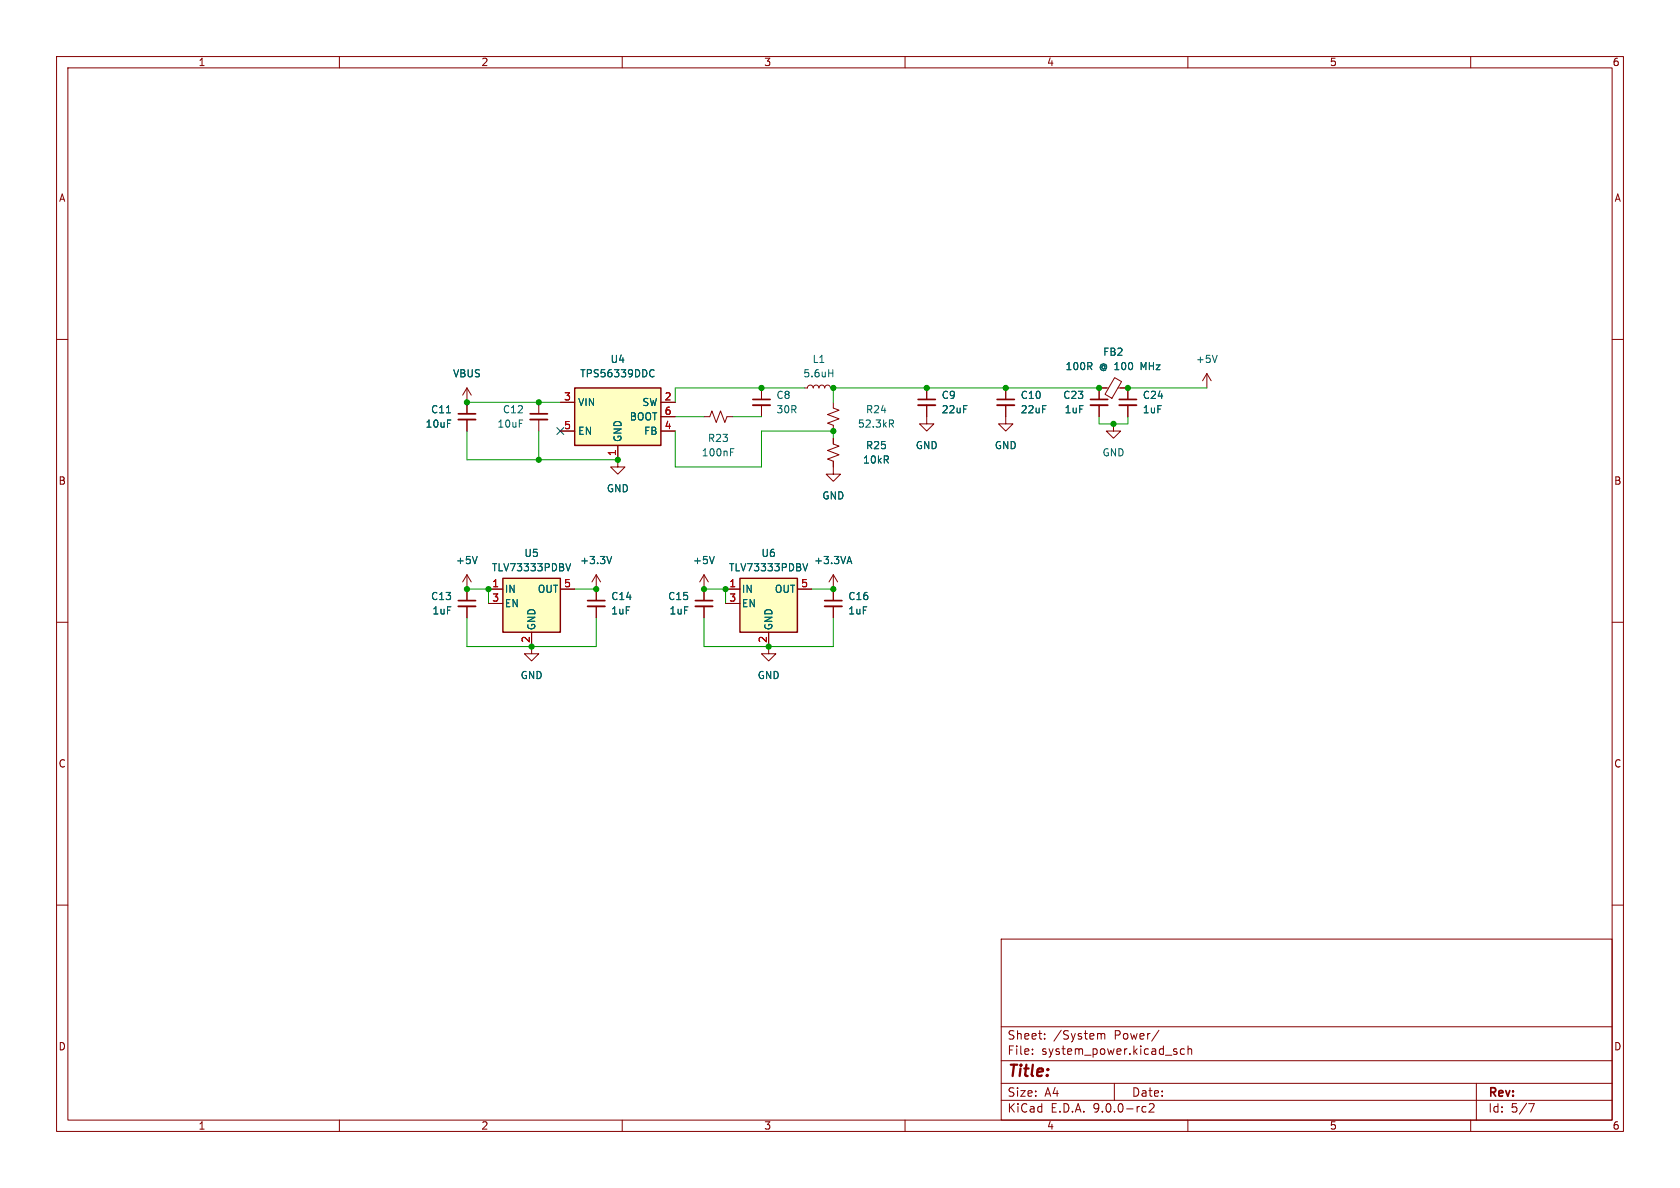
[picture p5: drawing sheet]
<svg xmlns="http://www.w3.org/2000/svg" width="297mm" height="210mm" viewBox="0 0 297 210" stroke-linecap="round" stroke-linejoin="round" font-family="sans-serif">
<g fill="none" stroke="#840000" stroke-width=".18">
<path d="M10 10h277v190h-277zM12 12h273v186h-273zM60 10v2M110 10v2M160 10v2M210 10v2M260 10v2M10 60h2M82.5 68.6l-.7 1.3M82.5 68.6l.8 1.3M82.5 68.6v4.6M82.5 74.2v2"/>
<path d="M95.2 71.1v2.1M95.2 74.2v2M134.6 68.6v2M134.6 71.6v2.1M142.2 68.6h.5l.2-.4 .4-.1 .3 .1 .2 .4 .1-.4 .4-.1 .3 .1 .2 .4 .1-.4 .4-.1 .3 .1 .2 .4 .1-.4 .4-.1 .4 .1 .1 .4h.5M147.3 77.5v1l1 .4-2 .7 2 .8-2 .8 1 .3v2.3h1.3l-1.3 1.3-1.3-1.3h1.3M147.3 71.1v1l1 .4-2 .8 2 .7-2 .8 1 .4v1M163.8 68.6v2M163.8 71.6v2.1M177.8 71.6v3.3h1.3l-1.3 1.3-1.3-1.3h1.3M177.8 68.6v2M285 60h2"/>
<path d="M109.2 81.3v1.3h1.3l-1.3 1.2-1.3-1.2h1.3M10 110h2M105.4 101.6l-.8 1.3M105.4 101.6l.8 1.3M105.4 101.6v2.5M285 110h2M10 160h2M177 166h108v32h-108zM285 160h2M60 198v2M110 198v2M160 198v2"/>
<path d="M177 194.5h108M177 191.5h108M177 187.5h108M177 181.5h108M182.5 186.3v.1M182.5 185.5v.1M184.7 183.6v.1M184.7 182.8v.1M194.2 182.7h.3l.2 .2M194.7 182.9l.2-.2 .3 .1 .1 .9M194.7 182.9v.8M197 191.5v3"/>
<path d="M202.2 195.6l.4 .1M202.6 196.5l-.4 .1M203.2 195.2l.5-.1 .3 .1v.3l-.9 1.1h.9M204.9 182.1l-1.3 2M207.9 185.9l.2 .2-.2 .3M207.9 185.4l.1 .1M209.4 185.5l-.4-.1-.3 .3v.4l.1 .2h.6M210 198v2M210 185.5l.2-.1 .4 .1 .1 .9M210 184.9v1.5M260 198v2M261 191.5v6.5"/>
<path d="M270.2 195.1h1l-.6 1.5"/>
</g>
<path d="M81 73.2h3.1M93.7 73.2h3.1M133.1 70.6h3M162.3 70.6h3.1M176.3 70.6h3" fill="none" stroke="#840000" stroke-width=".3"/>
<path d="M81 74.2h3.1M93.7 74.2h3.1M133.1 71.6h3M162.3 71.6h3.1M176.3 71.6h3" fill="none" stroke="#840000" stroke-width=".33"/>
<path d="M78.9 73h.8M146.5 66h.7M147.2 65.3v1.3M157.5 74.9l.5 .6M157.7 74.2l.3 .3-.1 .3-.2 .1M108.1 98.4l-.4 1.2" fill="none" stroke="#006464" stroke-width=".18"/>
<path d="M88.9 102.2h10.2v9.6h-10.2z" fill="#ffffc2"/>
<path d="M88.9 102.2h10.2v9.6h-10.2z" fill="none" stroke="#840000" stroke-width=".25"/>
<path d="M86.4 104.1h2.5M86.4 106.7h2.5M94 111.8v2.5M99.1 104.1h2.5" fill="none" stroke="#840000" stroke-width=".18"/>
<path d="M100 99.6l.5 1.3 .4-1.3" fill="none" stroke="#006464" stroke-width=".18"/>
<path d="M101.6 68.6h15.2v10.1h-15.2z" fill="#ffffc2"/>
<path d="M101.6 68.6h15.2v10.1h-15.2z" fill="none" stroke="#840000" stroke-width=".25"/>
<g fill="none" stroke="#840000" stroke-width=".18">
<path d="M99.1 71.1h2.5M99.1 76.2h2.5M109.2 78.7v2.6M116.8 71.1h2.6M116.8 76.2h2.6M116.8 73.7h2.6M196.8 74.9v1.3h1.3l-1.3 1.3-1.2-1.3h1.2M82.5 101.6v4.6M82.5 107.2v2M82.5 101.6l-.7 1.3M82.5 101.6l.8 1.3M94 114.3v1.3h1.2l-1.2 1.2-1.3-1.2h1.3"/>
<path d="M105.4 104.1v2.1M105.4 107.2v2M147.3 101.6l-.7 1.3M147.3 101.6l.8 1.3M147.3 101.6v2.5"/>
</g>
<path d="M115.1 65.4l.3-.1 .2 .2M115.6 66.5l-.2 .1h-.3M84.4 98.4l-.5 1.2M149.9 99.3h.6M150.2 98.4l.4 1.2" fill="none" stroke="#006464" stroke-width=".18"/>
<path d="M81 106.2h3.1M103.9 106.2h3" fill="none" stroke="#840000" stroke-width=".3"/>
<path d="M81 107.2h3.1M103.9 107.2h3" fill="none" stroke="#840000" stroke-width=".33"/>
<path d="M130.8 102.2h10.2v9.6h-10.2z" fill="#ffffc2"/>
<path d="M130.8 102.2h10.2v9.6h-10.2z" fill="none" stroke="#840000" stroke-width=".25"/>
<g fill="none" stroke="#840000" stroke-width=".18">
<path d="M82.5 71.1v2.1M82.5 74.2v2M99.1 71.1h2.5M99.1 76.2h2.5M109.2 78.7v2.6M116.8 73.7h2.6M116.8 71.1h2.6M116.8 76.2h2.6M124.5 73.7h1l.4-1.1 .7 2.1 .8-2.1 .7 2.1 .4-1h1M147.3 77.5v1M163.8 71.6v3.3h1.3l-1.3 1.3-1.2-1.3h1.2M163.8 68.6v2"/>
<path d="M177.8 68.6v2M177.8 71.6v2.1M194.3 71.6v2.1M196 68.6h-1.7v2M197.1 66.8l1.2 .7-1.7 2.9-1.2-.7zM197.6 68.6h1.8v2M199.4 71.6v2.1M213.4 66l-.8 1.3M213.4 66l.7 1.3M213.4 66v2.6M147.3 81.5v1.1M82.5 104.1v2.1"/>
<path d="M82.5 107.2v2M86.4 104.1h2.5M86.4 106.7h2.5M94 111.8v2.5M99.1 104.1h2.5M105.4 104.1v2.1M105.4 107.2v2M124.5 101.6l-.8 1.3M124.5 101.6l.7 1.3M124.5 101.6v4.6M124.5 107.2v2M128.3 104.1h2.5"/>
<path d="M128.3 106.7h2.5M135.9 111.8v3.8h1.3l-1.3 1.2-1.3-1.2h1.3M141 104.1h2.5M147.3 104.1v2.1M147.3 107.2v2"/>
</g>
<g fill="none" stroke="#006464" stroke-width=".18">
<path d="M78.9 73h.8M115.1 65.4l.3-.1 .2 .2M115.6 66.5l-.2 .1h-.3M129.1 79.9h.5M129.1 79.3h.7M215.2 62.8l-.4 1.3M84.4 98.4l-.5 1.2M100 99.6l.5 1.3 .4-1.3M108.1 98.4l-.4 1.2M126.3 98.4l-.4 1.2M141.9 99.6l.5 1.3 .4-1.3M149.9 99.3h.6"/>
<path d="M150.2 98.4l.4 1.2"/>
</g>
<path d="M192.8 70.6h3M197.9 70.6h3M122.9 106.2h3.1M145.8 106.2h3" fill="none" stroke="#840000" stroke-width=".3"/>
<path d="M192.8 71.6h3M197.9 71.6h3M122.9 107.2h3.1M145.8 107.2h3" fill="none" stroke="#840000" stroke-width=".33"/>
<g fill="none" stroke="#009600" stroke-width=".18">
<path d="M82.5 76.2v5.1h26.7M82.5 71.1h16.6M95.2 76.2v5.1M119.4 76.2v6.4h15.2v-6.4h12.7v1.3M119.4 73.7h5.1M129.5 73.7h5.1M142.2 68.6h-22.8v2.5M194.3 68.6h-47v2.5M194.3 73.7v1.2h5.1v-1.2M199.4 68.6h14M82.5 109.2v5.1h22.9v-5.1M82.5 104.1h3.9v2.6"/>
<path d="M101.6 104.1h3.8M124.5 109.2v5.1h22.8v-5.1M124.5 104.1h3.8v2.6M143.5 104.1h3.8"/>
</g>
<path d="M98.5 75.6l1.2 1.2M99.7 75.6l-1.2 1.2" fill="none" stroke="#000084" stroke-width=".18"/>
<g fill="#009600" stroke="#009600" stroke-width=".18">
<circle cx="135.9" cy="114.3" r=".46"/>
<circle cx="124.5" cy="104.1" r=".46"/>
<circle cx="128.3" cy="104.1" r=".46"/>
<circle cx="147.3" cy="104.1" r=".46"/>
<circle cx="147.3" cy="76.2" r=".46"/>
<circle cx="105.4" cy="104.1" r=".46"/>
<circle cx="109.2" cy="81.3" r=".46"/>
<circle cx="82.5" cy="71.1" r=".46"/>
<circle cx="95.2" cy="71.1" r=".46"/>
<circle cx="95.2" cy="81.3" r=".46"/>
<circle cx="82.5" cy="104.1" r=".46"/>
<circle cx="94" cy="114.3" r=".46"/>
<circle cx="86.4" cy="104.1" r=".46"/>
<circle cx="147.3" cy="68.6" r=".46"/>
<circle cx="134.6" cy="68.6" r=".46"/>
<circle cx="163.8" cy="68.6" r=".46"/>
<circle cx="177.8" cy="68.6" r=".46"/>
<circle cx="196.8" cy="74.9" r=".46"/>
<circle cx="194.3" cy="68.6" r=".46"/>
<circle cx="199.4" cy="68.6" r=".46"/>
</g>
<text font-size="2.8" fill="#840000" x="178" y="190.9">Title:</text>
<g font-size="2.1" fill="#840000">
<text x="178" y="184">Sheet:</text>
<text x="186.2" y="184">/System</text>
<text x="197" y="184">Power/</text>
<text x="178" y="186.7">File:</text>
<text x="184.1" y="186.7">system_power.kicad_sch</text>
<text x="178" y="196.9">KiCad</text>
<text x="178" y="194.1">Size:</text>
<text x="184.7" y="194.1">A4</text>
<text x="185.7" y="196.9">E.D.A.</text>
<text x="193.3" y="196.9">9.0.0-rc2</text>
<text x="200" y="194.1">Date:</text>
<text x="263" y="194.3">Rev:</text>
<text x="263" y="196.9">Id:</text>
<text x="267.1" y="196.9">5/7</text>
</g>
<g font-size="1.8" fill="#840000">
<text x="35" y="11.9">1</text>
<text x="85" y="11.9">2</text>
<text x="135" y="11.9">3</text>
<text x="185" y="11.9">4</text>
<text x="235" y="11.9">5</text>
<text x="285" y="11.9">6</text>
<text x="10.3" y="35.9">A</text>
<text x="285.3" y="35.9">A</text>
<text x="10.3" y="85.9">B</text>
<text x="285.3" y="85.9">B</text>
<text x="10.3" y="135.9">C</text>
<text x="285.3" y="135.9">C</text>
<text x="10.3" y="185.9">D</text>
<text x="285.3" y="185.9">D</text>
<text x="35" y="199.9">1</text>
<text x="85" y="199.9">2</text>
<text x="135" y="199.9">3</text>
<text x="185" y="199.9">4</text>
<text x="235" y="199.9">5</text>
<text x="285" y="199.9">6</text>
</g>
<g font-size="1.8" fill="#006464">
<text x="107.8" y="64.4">U4</text>
<text x="143.6" y="64.4">L1</text>
<text x="188.3" y="65.6">100R</text>
<text x="194.3" y="65.6">@ 100</text>
<text x="194.9" y="63.1">FB2</text>
<text x="201.9" y="65.6">MHz</text>
<text x="211.3" y="64.4">+5V</text>
<text x="80" y="66.9">VBUS</text>
<text x="102.1" y="72">VIN</text>
<text x="102.5" y="66.9">TPS56339DDC</text>
<text x="113.5" y="72">SW</text>
<text x="137.2" y="70.7">C8</text>
<text x="141.9" y="66.9">5.6uH</text>
<text x="166.4" y="70.7">C9</text>
<text x="180.3" y="70.7">C10</text>
<text x="187.9" y="70.7">C23</text>
<text x="201.9" y="70.7">C24</text>
<text x="75.1" y="75.8">10uF</text>
<text x="76.1" y="73.3">C11</text>
<text x="87.8" y="75.8">10uF</text>
<text x="88.8" y="73.3">C12</text>
<text x="102.1" y="77.1">EN</text>
<text x="111.2" y="74.5">BOOT</text>
<text x="113.8" y="77.1">FB</text>
<text x="137.2" y="73.3">30R</text>
<text x="151.6" y="75.8">52.3kR</text>
<text x="153" y="73.3">R24</text>
<text x="166.4" y="73.3">22uF</text>
<text x="180.3" y="73.3">22uF</text>
<text x="188.1" y="73.3">1uF</text>
<text x="201.9" y="73.3">1uF</text>
<text x="110.1" y="78.2" transform="rotate(-90 110.1 78.2)">GND</text>
<text x="124" y="80.9">100nF</text>
<text x="125.1" y="78.3">R23</text>
<text x="152.5" y="82.1">10kR</text>
<text x="153" y="79.6">R25</text>
<text x="161.8" y="79.6">GND</text>
<text x="175.8" y="79.6">GND</text>
<text x="194.8" y="80.9">GND</text>
<text x="107.2" y="87.2">GND</text>
<text x="145.3" y="88.5">GND</text>
<text x="80.5" y="99.9">+5V</text>
<text x="86.9" y="101.2">TLV73333PDBV</text>
<text x="92.6" y="98.7">U5</text>
<text x="102.5" y="99.9">+3.3V</text>
<text x="122.4" y="99.9">+5V</text>
<text x="128.8" y="101.2">TLV73333PDBV</text>
<text x="134.5" y="98.7">U6</text>
<text x="143.8" y="99.9">+3.3VA</text>
<text x="76.1" y="106.3">C13</text>
<text x="89.2" y="105">IN</text>
<text x="89.2" y="107.5">EN</text>
<text x="95" y="105">OUT</text>
<text x="108" y="106.3">C14</text>
<text x="118" y="106.3">C15</text>
<text x="131.1" y="105">IN</text>
<text x="131.1" y="107.5">EN</text>
<text x="136.9" y="105">OUT</text>
<text x="149.9" y="106.3">C16</text>
<text x="76.3" y="108.8">1uF</text>
<text x="94.8" y="111.5" transform="rotate(-90 94.8 111.5)">GND</text>
<text x="108" y="108.8">1uF</text>
<text x="118.3" y="108.8">1uF</text>
<text x="136.8" y="111.5" transform="rotate(-90 136.8 111.5)">GND</text>
<text x="149.9" y="108.8">1uF</text>
<text x="91.9" y="120.2">GND</text>
<text x="133.9" y="120.2">GND</text>
</g>
<g font-size="1.8" fill="#a90000">
<text x="99.6" y="70.9">3</text>
<text x="117.4" y="70.9">2</text>
<text x="99.6" y="75.9">5</text>
<text x="117.4" y="73.4">6</text>
<text x="117.4" y="75.9">4</text>
<text x="109" y="80.7" transform="rotate(-90 109 80.7)">1</text>
<text x="86.9" y="103.9">1</text>
<text x="86.9" y="106.4">3</text>
<text x="99.6" y="103.9">5</text>
<text x="128.8" y="103.9">1</text>
<text x="128.8" y="106.4">3</text>
<text x="141.5" y="103.9">5</text>
<text x="93.7" y="113.7" transform="rotate(-90 93.7 113.7)">2</text>
<text x="135.6" y="113.7" transform="rotate(-90 135.6 113.7)">2</text>
</g>
</svg>
